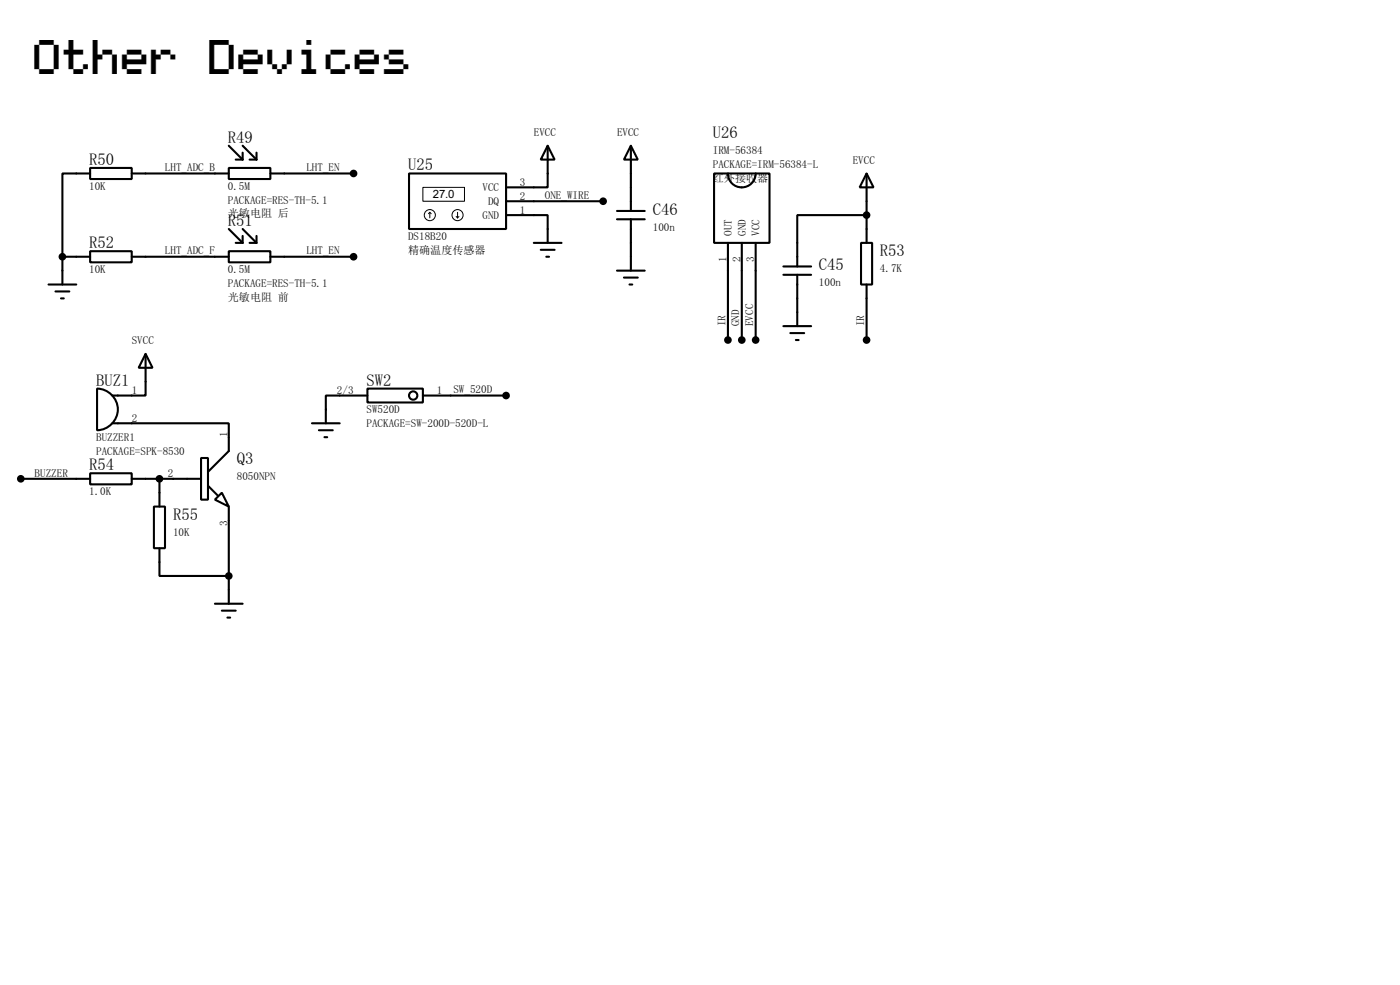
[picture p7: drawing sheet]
<svg xmlns="http://www.w3.org/2000/svg" width="256mm" height="180mm" viewBox="0 0 256 180" stroke-linecap="round" stroke-linejoin="round" font-family="sans-serif">
<g fill="none" stroke="#000" stroke-width=".38">
<path d="M16.5 30.7h7.6v2.1h-7.6zM16.5 31.7h-5.1v15.3M24.1 31.7h17.8M41.9 30.7h7.6v2.1h-7.6zM41.9 26.7l2.5 2.5M43.2 29.2h1.2M44.4 27.9v1.3M44.4 26.7l2.6 2.5M45.7 29.2h1.3M47 27.9v1.3M49.5 31.7h15.3M74.9 31.7h17.8v10.2h-17.8z"/>
<path d="M92.7 39.4h7.6v5M92.7 36.8h17.8M100.3 26.7l1.3 2.5h-2.5zM100.3 26.7v7.6h-7.6M113 38.6h5.1M115.6 26.7l1.2 2.5h-2.5zM115.6 26.7v11.9M130.8 31.7h10.2v12.7h-10.2zM133.3 31.7a2.54 2.54 0 0 0 2.6 2.6 2.54 2.54 0 0 0 2.5-2.6M158.7 31.7l1.3 2.6h-2.5zM158.7 39.4h-12.7v9.4M158.7 31.7v12.7"/>
<path d="M8.9 52.1h5.1M10.2 53.3h2.5M11.2 54.6h.5M11.4 47h5.1M11.4 47v5.1M16.5 46h7.6v2h-7.6zM24.1 47h17.8M41.9 46h7.6v2h-7.6zM41.9 41.9l2.5 2.5M43.2 44.4h1.2M44.4 43.2v1.2M44.4 41.9l2.6 2.5"/>
<path d="M45.7 44.4h1.3M47 43.2v1.2M49.5 47h15.3M97.8 44.4h5.1M99.1 45.7h2.5M100.1 47h.5M113 40.1h5.1M113 49.5h5.1M114.3 50.8h2.5M115.3 52.1h.5M115.6 40.1v9.4M133.3 44.4v17.8"/>
<path d="M135.9 44.4v17.8M138.4 44.4v17.8M143.5 50.3h5.1M143.5 48.8h5.1M143.5 59.7h5.1M146 50.3v9.4M157.7 44.4h2.1v7.7h-2.1zM158.7 52.1v10.1M17.8 71.1a3.8 3.8 0 0 1 3.8 3.8 3.8 3.8 0 0 1-3.8 3.8zM20.6 77.5h21.3v5l-3.8 3.9M26.7 64.8l1.2 2.5h-2.5zM26.7 64.8v7.6h-6.1"/>
<path d="M57.1 77.5h5.1M58.4 78.7h2.6M67.3 71.1h10.2v2.6h-10.2zM67.3 72.4h-7.6v5.1M77.5 72.4h15.2M144.8 61h2.5M145.8 62.2h.5M3.8 87.6h12.7M16.5 86.6h7.6v2h-7.6zM24.1 87.6h12.7M28.2 92.7h2v7.6h-2zM29.2 87.6v5.1"/>
<path d="M36.8 83.8h1.3v7.6h-1.3zM38.1 88.9l1.8 1.8M39.4 91.4l1.2-1.2 1.3 2.5zM41.9 92.7v17.8M59.4 80h.5M29.2 100.3v5.1h12.7M39.4 110.5h5M40.6 111.8h2.6M41.7 113h.5"/>
<circle cx="75.7" cy="72.4" r=".76"/>
</g>
<g fill="#000" stroke="#000" stroke-width=".38">
<circle cx="64.8" cy="31.7" r=".51"/>
<circle cx="110.5" cy="36.8" r=".51"/>
<circle cx="158.7" cy="39.4" r=".51"/>
<circle cx="11.4" cy="47" r=".51"/>
<circle cx="64.8" cy="47" r=".51"/>
<circle cx="92.7" cy="72.4" r=".51"/>
<circle cx="133.3" cy="62.2" r=".51"/>
<circle cx="135.9" cy="62.2" r=".51"/>
<circle cx="138.4" cy="62.2" r=".51"/>
<circle cx="158.7" cy="62.2" r=".51"/>
<circle cx="3.8" cy="87.6" r=".51"/>
<circle cx="29.2" cy="87.6" r=".51"/>
<circle cx="41.9" cy="105.4" r=".51"/>
</g>
<g fill="none" stroke="#000" stroke-width=".18">
<path d="M77.5 34.3h7.6v2.5h-7.6zM78.7 38.9l.3 .2M78.7 38.9l-.2 .2M78.7 38.9v1M83.6 39.6l.2 .3M83.8 38.9v1M84.1 39.6l-.3 .3"/>
<circle cx="78.7" cy="39.4" r="1.02"/>
<circle cx="83.8" cy="39.4" r="1.02"/>
</g>
<g font-size="7.1">
<text x="6.3" y="13.5">Other</text>
<text x="38.4" y="13.5">Devices</text>
</g>
<g font-size="3">
<text x="41.7" y="26.1">R49</text>
<text x="130.6" y="25.3">U26</text>
<text x="16.3" y="30.2">R50</text>
<text x="74.8" y="31.2">U25</text>
<text x="41.7" y="41.4">R51</text>
<text x="119.6" y="39.3">C46</text>
<text x="16.3" y="45.4">R52</text>
<text x="161.2" y="46.9">R53</text>
<text x="150" y="49.4">C45</text>
<text x="17.6" y="70.6">BUZ1</text>
<text x="67.1" y="70.6">SW2</text>
<text x="16.3" y="86.1">R54</text>
<text x="43.4" y="85">Q3</text>
<text x="31.7" y="95.1">R55</text>
</g>
<text font-size="2.3" x="79.3" y="36.3">27.0</text>
<g font-size="2">
<text x="97.8" y="24.8">EVCC</text>
<text x="113" y="24.8">EVCC</text>
<text x="130.6" y="28.2">IRM-56384</text>
<text x="156.2" y="29.9">EVCC</text>
<text x="16.3" y="34.7">10K</text>
<text x="30.2" y="31.3">LHT_ADC_B</text>
<text x="41.7" y="34.7">0.5M</text>
<text x="56.1" y="31.3">LHT_EN</text>
<text x="88.4" y="35">VCC</text>
<text x="95.2" y="34">3</text>
<text x="130.6" y="30.8">PACKAGE=IRM-56384-L</text>
<text x="130.6" y="33.3">红外接收器</text>
<text x="41.7" y="37.3">PACKAGE=RES-TH-5.1</text>
<text x="41.7" y="39.8">光敏电阻 后</text>
<text x="88.4" y="40.1">GND</text>
<text x="89.4" y="37.5">DQ</text>
<text x="95.2" y="36.6">2</text>
<text x="95.2" y="39.1">1</text>
<text x="99.8" y="36.4">ONE_WIRE</text>
<text x="30.2" y="46.6">LHT_ADC_F</text>
<text x="56.1" y="46.6">LHT_EN</text>
<text x="74.8" y="43.9">DS18B20</text>
<text x="74.8" y="46.4">精确温度传感器</text>
<text x="119.6" y="42.2">100n</text>
<text x="134.1" y="43.2" transform="rotate(-90 134.1 43.2)">OUT</text>
<text x="136.6" y="43.2" transform="rotate(-90 136.6 43.2)">GND</text>
<text x="139.1" y="43.2" transform="rotate(-90 139.1 43.2)">VCC</text>
<text x="16.3" y="50">10K</text>
<text x="41.7" y="50">0.5M</text>
<text x="41.7" y="52.5">PACKAGE=RES-TH-5.1</text>
<text x="133.1" y="48" transform="rotate(-90 133.1 48)">1</text>
<text x="135.6" y="48" transform="rotate(-90 135.6 48)">2</text>
<text x="138.2" y="48" transform="rotate(-90 138.2 48)">3</text>
<text x="150" y="52.4">100n</text>
<text x="161.2" y="49.8">4.7K</text>
<text x="41.7" y="55">光敏电阻 前</text>
<text x="132.9" y="59.7" transform="rotate(-90 132.9 59.7)">IR</text>
<text x="135.4" y="59.7" transform="rotate(-90 135.4 59.7)">GND</text>
<text x="138" y="59.7" transform="rotate(-90 138 59.7)">EVCC</text>
<text x="158.3" y="59.7" transform="rotate(-90 158.3 59.7)">IR</text>
<text x="24.1" y="62.9">SVCC</text>
<text x="83.1" y="72">SW_520D</text>
<text x="24.1" y="77.2">2</text>
<text x="24.1" y="72.1">1</text>
<text x="61.7" y="72.1">2/3</text>
<text x="67.1" y="75.6">SW520D</text>
<text x="80" y="72.1">1</text>
<text x="17.6" y="80.7">BUZZER1</text>
<text x="17.6" y="83.2">PACKAGE=SPK-8530</text>
<text x="41.7" y="80" transform="rotate(-90 41.7 80)">1</text>
<text x="67.1" y="78.1">PACKAGE=SW-200D-520D-L</text>
<text x="6.3" y="87.2">BUZZER</text>
<text x="30.7" y="87.4">2</text>
<text x="43.4" y="87.9">8050NPN</text>
<text x="16.3" y="90.6">1.0K</text>
<text x="31.7" y="98">10K</text>
<text x="41.7" y="96.3" transform="rotate(-90 41.7 96.3)">3</text>
</g>
</svg>
